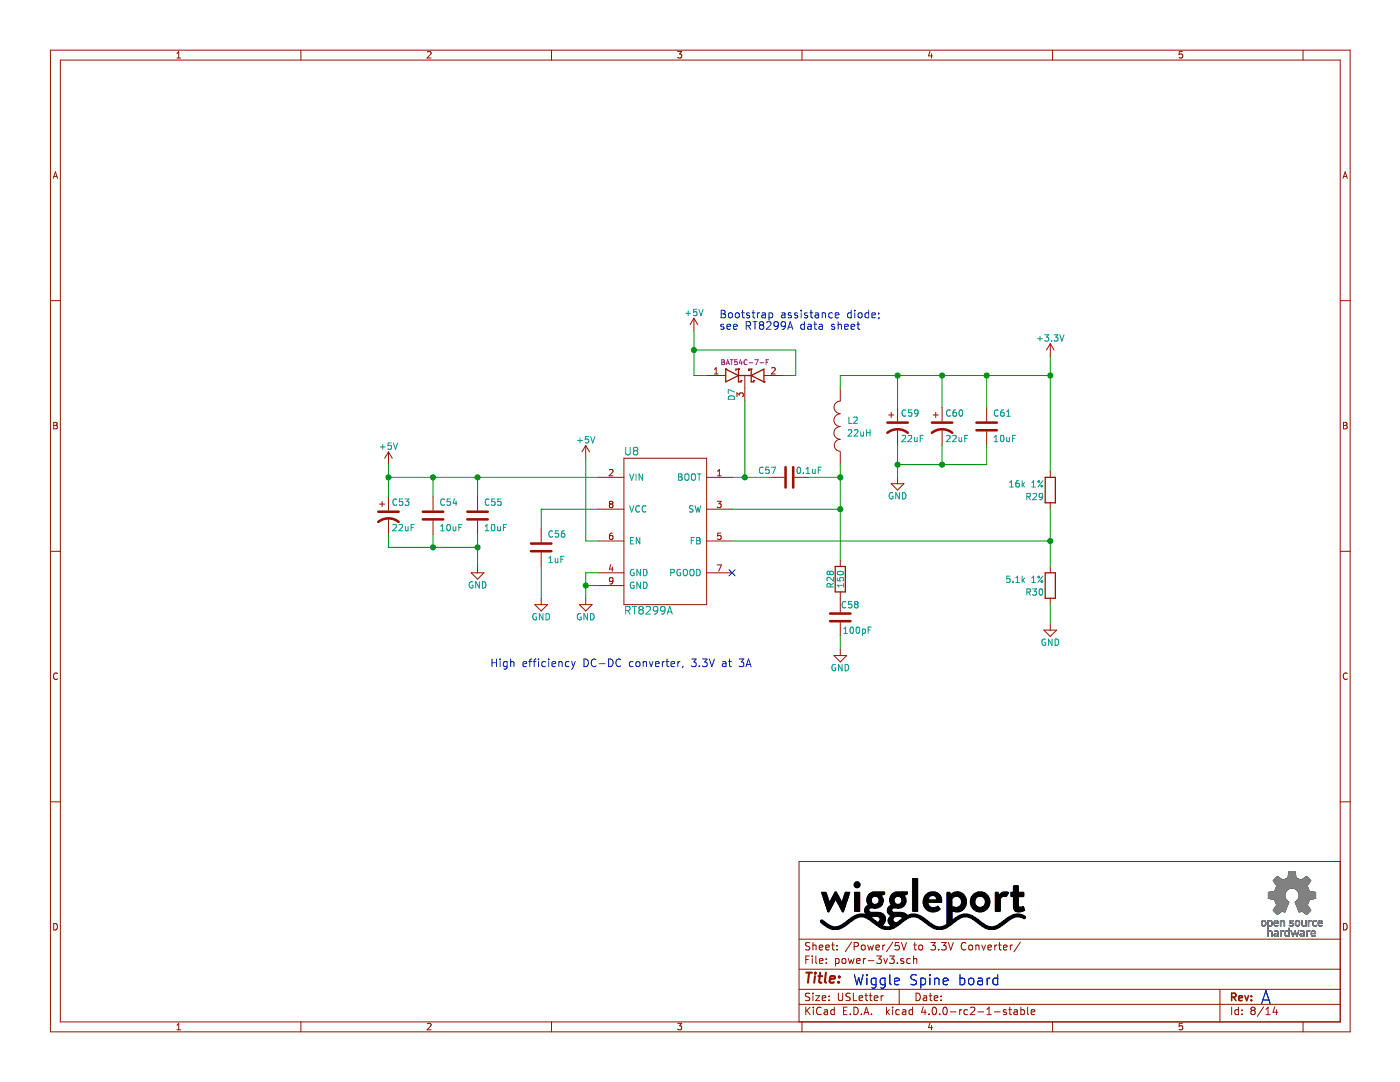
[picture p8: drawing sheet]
EESchema Schematic File Version 2
LIBS:power
LIBS:device
LIBS:transistors
LIBS:conn
LIBS:linear
LIBS:regul
LIBS:74xx
LIBS:cmos4000
LIBS:adc-dac
LIBS:memory
LIBS:xilinx
LIBS:microcontrollers
LIBS:dsp
LIBS:microchip
LIBS:analog_switches
LIBS:motorola
LIBS:texas
LIBS:intel
LIBS:audio
LIBS:interface
LIBS:digital-audio
LIBS:philips
LIBS:display
LIBS:cypress
LIBS:siliconi
LIBS:opto
LIBS:atmel
LIBS:contrib
LIBS:valves
LIBS:ftdi
LIBS:Lattice
LIBS:silabs
LIBS:Cypress_cy8c5xlp
LIBS:Cypress_PSoC
LIBS:Lattice_iCE_FPGA
LIBS:xess
LIBS:xilinx6s
LIBS:xilinx6v
LIBS:xilinx7
LIBS:wiggle-spine-cache
EELAYER 25 0
EELAYER END
$Descr USLetter 11000 8500
encoding utf-8
Sheet 8 14
Title ""
Date ""
Rev ""
Comp ""
Comment1 ""
Comment2 ""
Comment3 ""
Comment4 ""
$EndDescr
$Comp
L C C56
U 1 1
P 4250 4300
F 0 "C56" H 4300 4400 50  0000 L CNN
F 1 "1uF " H 4300 4200 50  0000 L CNN
F 2 "Capacitors_SMD:C_0805" H 4288 4150 30  0001 C CNN
F 3 "http://www.murata.com/~/media/webrenewal/support/library/catalog/products/capacitor/mlcc/c02e.ashx" H 4250 4300 60  0001 C CNN
F 4 "GRM219R61H105KA73D" H 4300 4100 39  0001 L BNN "Mfg1Id"
F 5 "Murata" H 4250 4300 60  0001 C CNN "Mfg1"
F 6 "Digikey" H 4250 4300 60  0001 C CNN "Vend1"
F 7 "490-10743-2-ND" H 4250 4300 60  0001 C CNN "Vend1Id"
F 8 "0.03980" H 4250 4300 60  0001 C CNN "RefPrice1k"
	1    4250 4300
	1    0    0    -1  
$EndComp
$Comp
L RT8299A U8
U 1 1
P 5150 3550
F 0 "U8" H 4900 3550 60  0000 L CNN
F 1 "RT8299A" H 4900 2300 60  0000 L CNN
F 2 "Housings_SOIC:SOIC-8-1EP_3.9x4.9mm_Pitch1.27mm" H 5150 3550 60  0001 C CNN
F 3 "http://www.richtek.com/assets/product_file/RT8299A/DS8299A-03.pdf" H 5150 3550 60  0001 C CNN
F 4 "Digikey" H 5150 3550 60  0001 C CNN "Vend1"
F 5 "1028-1295-1-ND" H 5150 3550 60  0001 C CNN "Vend1Id"
F 6 "Richtek" H 5150 3550 60  0001 C CNN "Mfg1"
F 7 "RT8299AZSP" H 5150 3550 60  0001 C CNN "Mfg1Id"
F 8 "0.37752" H 5150 3550 60  0001 C CNN "RefPrice1k"
	1    5150 3550
	1    0    0    -1  
$EndComp
$Comp
L C C57
U 1 1
P 6200 3750
F 0 "C57" V 6150 3650 50  0000 R CNN
F 1 "0.1uF" V 6150 3800 50  0000 L CNN
F 2 "Capacitors_SMD:C_0805" H 6238 3600 30  0001 C CNN
F 3 "http://psearch.murata.com/capacitor/product/GRM21BR71H104MA01%23.pdf" H 6200 3750 60  0001 C CNN
F 4 "0.01880" V 6200 3750 60  0001 C CNN "RefPrice1k"
F 5 "490-9672-2-ND" V 6200 3750 60  0001 C CNN "Vend1Id"
F 6 "Digikey" V 6200 3750 60  0001 C CNN "Vend1"
F 7 "Murata" V 6200 3750 60  0001 C CNN "Mfg1"
F 8 "GRM21BR71H104MA01L" V 6200 3750 60  0001 C CNN "Mfg1Id"
	1    6200 3750
	0    1    1    0   
$EndComp
$Comp
L INDUCTOR L2
U 1 1
P 6600 3350
F 0 "L2" H 6500 3300 50  0000 C CNN
F 1 "22uH" H 6450 3400 50  0000 C CNN
F 2 "Inductors_NEOSID:Neosid_Inductor_SM-NE127" H 6600 3350 60  0001 C CNN
F 3 "http://www.bourns.com/docs/Product-Datasheets/SRR1280.pdf" H 6600 3350 60  0001 C CNN
F 4 "SRR1280-220MTR-ND" V 6600 3350 60  0001 C CNN "Vend1Id"
F 5 "Bourns" V 6600 3350 60  0001 C CNN "Mfg1"
F 6 "SRR1280-220M" V 6600 3350 60  0001 C CNN "Mfg1Id"
F 7 "Digikey" V 6600 3350 60  0001 C CNN "Vend1"
F 8 "0.42160" V 6600 3350 60  0001 C CNN "RefPrice1k"
	1    6600 3350
	-1   0    0    1   
$EndComp
$Comp
L R R28
U 1 1
P 6600 4550
F 0 "R28" V 6680 4550 50  0000 C CNN
F 1 "150" V 6600 4550 50  0000 C CNN
F 2 "Resistors_SMD:R_0805" V 6530 4550 30  0001 C CNN
F 3 "https://www.seielect.com/Catalog/SEI-RMCF_RMCP.pdf" H 6600 4550 30  0001 C CNN
F 4 "0.0032" V 6600 4550 60  0001 C CNN "RefPrice1k"
F 5 "RMCF0805JT150RCT-ND" V 6600 4550 60  0001 C CNN "Vend1Id"
F 6 "Digikey" V 6600 4550 60  0001 C CNN "Vend1"
F 7 "Stackpole" V 6600 4550 60  0001 C CNN "Mfg1"
F 8 "RMCF0805JT150R" V 6600 4550 60  0001 C CNN "Mfg1Id"
	1    6600 4550
	-1   0    0    1   
$EndComp
$Comp
L C C58
U 1 1
P 6600 4850
F 0 "C58" H 6450 4750 50  0000 L CNN
F 1 "100pF" H 6350 4950 50  0000 L CNN
F 2 "Capacitors_SMD:C_0805" H 6638 4700 30  0001 C CNN
F 3 "http://psearch.murata.com/capacitor/product/GRM21BR71H104MA01%23.pdf" H 6600 4850 60  0001 C CNN
F 4 "0.02130" V 6600 4850 60  0001 C CNN "RefPrice1k"
F 5 "490-1615-1-ND" V 6600 4850 60  0001 C CNN "Vend1Id"
F 6 "Digikey" V 6600 4850 60  0001 C CNN "Vend1"
F 7 "Murata" V 6600 4850 60  0001 C CNN "Mfg1"
F 8 "GRM2165C1H101JA01D" V 6600 4850 60  0001 C CNN "Mfg1Id"
	1    6600 4850
	-1   0    0    1   
$EndComp
Wire Wire Line
	5750 3750 6050 3750
Wire Wire Line
	4700 4500 4600 4500
Wire Wire Line
	4600 4500 4600 4700
Wire Wire Line
	4600 4600 4700 4600
Connection ~ 4600 4600
Wire Wire Line
	4250 4450 4250 4700
Wire Wire Line
	4250 4000 4700 4000
Wire Wire Line
	4250 4000 4250 4150
Wire Wire Line
	4600 4250 4700 4250
Wire Wire Line
	6350 3750 6600 3750
Wire Wire Line
	6600 3650 6600 4400
$Comp
L R R30
U 1 1
P 8250 4600
F 0 "R30" H 8300 4650 50  0000 L CNN
F 1 "5.1k 1%" H 8300 4550 50  0000 L CNN
F 2 "Resistors_SMD:R_0805" V 8180 4600 30  0001 C CNN
F 3 "https://www.seielect.com/Catalog/SEI-RMCF_RMCP.pdf" H 8250 4600 30  0001 C CNN
F 4 "Digikey" V 8250 4600 60  0001 C CNN "Vend1"
F 5 "Stackpole" V 8250 4600 60  0001 C CNN "Mfg1"
F 6 "RMCF0805FT5K10" V 8250 4600 60  0001 C CNN "Mfg1Id"
F 7 "RMCF0805FT5K10CT-ND" V 8250 4600 60  0001 C CNN "Vend1Id"
F 8 "0.00448" V 8250 4600 60  0001 C CNN "RefPrice1k"
	1    8250 4600
	-1   0    0    1   
$EndComp
$Comp
L R R29
U 1 1
P 8250 3850
F 0 "R29" H 8300 3900 50  0000 L CNN
F 1 "16k 1%" H 8300 3800 50  0000 L CNN
F 2 "Resistors_SMD:R_0805" V 8180 3850 30  0001 C CNN
F 3 "https://www.seielect.com/Catalog/SEI-RMCF_RMCP.pdf" H 8250 3850 30  0001 C CNN
F 4 "Digikey" V 8250 3850 60  0001 C CNN "Vend1"
F 5 "Stackpole" V 8250 3850 60  0001 C CNN "Mfg1"
F 6 "RMCF0805FT16K0" V 8250 3850 60  0001 C CNN "Mfg1Id"
F 7 "RMCF0805FT16K0CT-ND" V 8250 3850 60  0001 C CNN "Vend1Id"
F 8 "0.00448" V 8250 3850 60  0001 C CNN "RefPrice1k"
	1    8250 3850
	-1   0    0    1   
$EndComp
Connection ~ 6600 3750
Wire Wire Line
	5750 4000 6600 4000
Connection ~ 6600 4000
Wire Wire Line
	5750 4250 8250 4250
Wire Wire Line
	8250 4000 8250 4450
Connection ~ 8250 4250
Wire Wire Line
	6600 3050 6600 2950
Wire Wire Line
	8250 2800 8250 3700
Connection ~ 8250 2950
$Comp
L GND #PWR0132
U 1 1
P 6600 5100
F 0 "#PWR0132" H 6600 4850 50  0001 C CNN
F 1 "GND" H 6600 4950 50  0000 C CNN
F 2 "" H 6600 5100 60  0000 C CNN
F 3 "" H 6600 5100 60  0000 C CNN
	1    6600 5100
	1    0    0    -1  
$EndComp
NoConn ~ 5750 4500
$Comp
L +5V #PWR0133
U 1 1
P 3050 3650
F 0 "#PWR0133" H 3050 3500 50  0001 C CNN
F 1 "+5V" H 3050 3790 50  0000 C CNN
F 2 "" H 3050 3650 60  0000 C CNN
F 3 "" H 3050 3650 60  0000 C CNN
	1    3050 3650
	1    0    0    -1  
$EndComp
$Comp
L +3.3V #PWR0134
U 1 1
P 8250 2800
F 0 "#PWR0134" H 8250 2650 50  0001 C CNN
F 1 "+3.3V" H 8250 2940 50  0000 C CNN
F 2 "" H 8250 2800 60  0000 C CNN
F 3 "" H 8250 2800 60  0000 C CNN
	1    8250 2800
	1    0    0    -1  
$EndComp
Wire Wire Line
	6600 2950 8250 2950
$Comp
L D_Schottky_x2_KCom_AAK D7
U 1 1
P 5850 2950
F 0 "D7" V 5750 2800 50  0000 C CNN
F 1 "BAT54 2x common cathode" H 5850 3050 50  0001 C CNN
F 2 "TO_SOT_Packages_SMD:SOT-23" H 5850 2950 60  0001 C CNN
F 3 "http://www.diodes.com/_files/datasheets/ds11005.pdf" H 5850 2950 60  0001 C CNN
F 4 "Diodes Inc" H 5850 3100 39  0001 C CNN "Mfg1"
F 5 "BAT54C-7-F" H 5850 3050 39  0000 C CNN "Mfg1Id"
F 6 "BAT54C-FDICT-ND" V 5850 2950 60  0001 C CNN "Vend1Id"
F 7 ".03955" V 5850 2950 60  0001 C CNN "RefPrice1k"
F 8 "Digikey" V 5850 2950 60  0001 C CNN "Vend1"
	1    5850 2950
	1    0    0    -1  
$EndComp
Wire Wire Line
	5850 3150 5850 3750
Connection ~ 5850 3750
Wire Wire Line
	6150 2950 6250 2950
Wire Wire Line
	6250 2950 6250 2750
Wire Wire Line
	6250 2750 5450 2750
Text Notes 5650 2600 0    60   ~ 0
Bootstrap assistance diode;\nsee RT8299A data sheet
Text Notes 6700 7750 0    79   ~ 0
Wiggle Spine board
Text Notes 9900 7900 0    102  ~ 0
A
Text Notes 3850 5250 0    60   ~ 0
High efficiency DC-DC converter, 3.3V at 3A
Text Notes 6700 7750 0    79   ~ 0
Wiggle Spine board
Text Notes 9900 7900 0    102  ~ 0
A
Connection ~ 3750 3750
Wire Wire Line
	3750 3750 3750 3900
Wire Wire Line
	3050 3750 4700 3750
$Comp
L CP1 C53
U 1 1
P 3050 4050
F 0 "C53" H 3075 4150 50  0000 L CNN
F 1 "22uF" H 3075 3950 50  0000 L CNN
F 2 "Capacitors_SMD:c_elec_6.3x7.7" H 3050 4050 60  0001 C CNN
F 3 "http://nichicon-us.com/english/products/pdfs/e-cd.pdf" H 3050 4050 60  0001 C CNN
F 4 "Digikey" H 3050 4050 60  0001 C CNN "Vend1"
F 5 "493-6180-2-ND" H 3050 4050 60  0001 C CNN "Vend1Id"
F 6 "Nichicon" H 3050 4050 60  0001 C CNN "Mfg1"
F 7 "UCD1H220MCL1GS" H 3050 4050 60  0001 C CNN "Mfg1Id"
F 8 "0.10868" H 3050 4050 60  0001 C CNN "RefPrice1k"
	1    3050 4050
	1    0    0    -1  
$EndComp
$Comp
L C C55
U 1 1
P 3750 4050
F 0 "C55" H 3800 4150 50  0000 L CNN
F 1 "10uF " H 3800 3950 50  0000 L CNN
F 2 "Capacitors_SMD:C_1206" H 3788 3900 30  0001 C CNN
F 3 "http://www.murata.com/~/media/webrenewal/support/library/catalog/products/capacitor/mlcc/c02e.ashx" H 3750 4050 60  0001 C CNN
F 4 "GRM31CR61H106MA12L" H 3800 3850 39  0001 L BNN "Mfg1Id"
F 5 "Murata" H 3750 4050 60  0001 C CNN "Mfg1"
F 6 "Digikey" H 3750 4050 60  0001 C CNN "Vend1"
F 7 "490-10756-2-ND" H 3750 4050 60  0001 C CNN "Vend1Id"
F 8 "0.07429" H 3750 4050 60  0001 C CNN "RefPrice1k"
	1    3750 4050
	1    0    0    -1  
$EndComp
$Comp
L GND #PWR0135
U 1 1
P 3750 4450
F 0 "#PWR0135" H 3750 4200 50  0001 C CNN
F 1 "GND" H 3750 4300 50  0000 C CNN
F 2 "" H 3750 4450 60  0000 C CNN
F 3 "" H 3750 4450 60  0000 C CNN
	1    3750 4450
	1    0    0    -1  
$EndComp
Wire Wire Line
	3750 4200 3750 4450
$Comp
L C C54
U 1 1
P 3400 4050
F 0 "C54" H 3450 4150 50  0000 L CNN
F 1 "10uF " H 3450 3950 50  0000 L CNN
F 2 "Capacitors_SMD:C_1206" H 3438 3900 30  0001 C CNN
F 3 "http://www.murata.com/~/media/webrenewal/support/library/catalog/products/capacitor/mlcc/c02e.ashx" H 3400 4050 60  0001 C CNN
F 4 "GRM31CR61H106MA12L" H 3450 3850 39  0001 L BNN "Mfg1Id"
F 5 "Murata" H 3400 4050 60  0001 C CNN "Mfg1"
F 6 "Digikey" H 3400 4050 60  0001 C CNN "Vend1"
F 7 "490-10756-2-ND" H 3400 4050 60  0001 C CNN "Vend1Id"
F 8 "0.07429" H 3400 4050 60  0001 C CNN "RefPrice1k"
	1    3400 4050
	1    0    0    -1  
$EndComp
Wire Wire Line
	3050 4300 3750 4300
Wire Wire Line
	3400 4300 3400 4200
Connection ~ 3750 4300
Wire Wire Line
	3050 4300 3050 4200
Connection ~ 3400 4300
Wire Wire Line
	3400 3750 3400 3900
Wire Wire Line
	3050 3650 3050 3900
Connection ~ 3400 3750
Connection ~ 3050 3750
$Comp
L +5V #PWR0136
U 1 1
P 5450 2600
F 0 "#PWR0136" H 5450 2450 50  0001 C CNN
F 1 "+5V" H 5450 2740 50  0000 C CNN
F 2 "" H 5450 2600 60  0000 C CNN
F 3 "" H 5450 2600 60  0000 C CNN
	1    5450 2600
	1    0    0    -1  
$EndComp
Wire Wire Line
	5450 2600 5450 2950
Wire Wire Line
	5450 2950 5550 2950
Connection ~ 5450 2750
$Comp
L +5V #PWR0137
U 1 1
P 4600 3600
F 0 "#PWR0137" H 4600 3450 50  0001 C CNN
F 1 "+5V" H 4600 3740 50  0000 C CNN
F 2 "" H 4600 3600 60  0000 C CNN
F 3 "" H 4600 3600 60  0000 C CNN
	1    4600 3600
	1    0    0    -1  
$EndComp
Wire Wire Line
	4600 3600 4600 4250
Wire Wire Line
	6600 5000 6600 5100
$Comp
L GND #PWR0138
U 1 1
P 8250 4900
F 0 "#PWR0138" H 8250 4650 50  0001 C CNN
F 1 "GND" H 8250 4750 50  0000 C CNN
F 2 "" H 8250 4900 60  0000 C CNN
F 3 "" H 8250 4900 60  0000 C CNN
	1    8250 4900
	1    0    0    -1  
$EndComp
Wire Wire Line
	8250 4750 8250 4900
$Comp
L CP1 C59
U 1 1
P 7050 3350
F 0 "C59" H 7075 3450 50  0000 L CNN
F 1 "22uF" H 7075 3250 50  0000 L CNN
F 2 "Capacitors_SMD:c_elec_6.3x7.7" H 7050 3350 60  0001 C CNN
F 3 "http://nichicon-us.com/english/products/pdfs/e-cd.pdf" H 7050 3350 60  0001 C CNN
F 4 "Digikey" H 7050 3350 60  0001 C CNN "Vend1"
F 5 "493-6180-2-ND" H 7050 3350 60  0001 C CNN "Vend1Id"
F 6 "Nichicon" H 7050 3350 60  0001 C CNN "Mfg1"
F 7 "UCD1H220MCL1GS" H 7050 3350 60  0001 C CNN "Mfg1Id"
F 8 "0.10868" H 7050 3350 60  0001 C CNN "RefPrice1k"
	1    7050 3350
	1    0    0    -1  
$EndComp
$Comp
L CP1 C60
U 1 1
P 7400 3350
F 0 "C60" H 7425 3450 50  0000 L CNN
F 1 "22uF" H 7425 3250 50  0000 L CNN
F 2 "Capacitors_SMD:c_elec_6.3x7.7" H 7400 3350 60  0001 C CNN
F 3 "http://nichicon-us.com/english/products/pdfs/e-cd.pdf" H 7400 3350 60  0001 C CNN
F 4 "Digikey" H 7400 3350 60  0001 C CNN "Vend1"
F 5 "493-6180-2-ND" H 7400 3350 60  0001 C CNN "Vend1Id"
F 6 "Nichicon" H 7400 3350 60  0001 C CNN "Mfg1"
F 7 "UCD1H220MCL1GS" H 7400 3350 60  0001 C CNN "Mfg1Id"
F 8 "0.10868" H 7400 3350 60  0001 C CNN "RefPrice1k"
	1    7400 3350
	1    0    0    -1  
$EndComp
$Comp
L C C61
U 1 1
P 7750 3350
F 0 "C61" H 7800 3450 50  0000 L CNN
F 1 "10uF " H 7800 3250 50  0000 L CNN
F 2 "Capacitors_SMD:C_1206" H 7788 3200 30  0001 C CNN
F 3 "http://www.murata.com/~/media/webrenewal/support/library/catalog/products/capacitor/mlcc/c02e.ashx" H 7750 3350 60  0001 C CNN
F 4 "GRM31CR61H106MA12L" H 7800 3150 39  0001 L BNN "Mfg1Id"
F 5 "Murata" H 7750 3350 60  0001 C CNN "Mfg1"
F 6 "Digikey" H 7750 3350 60  0001 C CNN "Vend1"
F 7 "490-10756-2-ND" H 7750 3350 60  0001 C CNN "Vend1Id"
F 8 "0.07429" H 7750 3350 60  0001 C CNN "RefPrice1k"
	1    7750 3350
	1    0    0    -1  
$EndComp
Wire Wire Line
	7050 3200 7050 2950
Connection ~ 7050 2950
Wire Wire Line
	7400 3200 7400 2950
Connection ~ 7400 2950
Wire Wire Line
	7750 3200 7750 2950
Connection ~ 7750 2950
$Comp
L GND #PWR0139
U 1 1
P 7050 3750
F 0 "#PWR0139" H 7050 3500 50  0001 C CNN
F 1 "GND" H 7050 3600 50  0000 C CNN
F 2 "" H 7050 3750 60  0000 C CNN
F 3 "" H 7050 3750 60  0000 C CNN
	1    7050 3750
	1    0    0    -1  
$EndComp
Wire Wire Line
	7050 3500 7050 3750
Wire Wire Line
	7400 3500 7400 3650
Wire Wire Line
	7050 3650 7750 3650
Connection ~ 7050 3650
Wire Wire Line
	7750 3650 7750 3500
Connection ~ 7400 3650
$Comp
L GND #PWR0140
U 1 1
P 4600 4700
F 0 "#PWR0140" H 4600 4450 50  0001 C CNN
F 1 "GND" H 4600 4550 50  0000 C CNN
F 2 "" H 4600 4700 60  0000 C CNN
F 3 "" H 4600 4700 60  0000 C CNN
	1    4600 4700
	1    0    0    -1  
$EndComp
$Comp
L GND #PWR0141
U 1 1
P 4250 4700
F 0 "#PWR0141" H 4250 4450 50  0001 C CNN
F 1 "GND" H 4250 4550 50  0000 C CNN
F 2 "" H 4250 4700 60  0000 C CNN
F 3 "" H 4250 4700 60  0000 C CNN
	1    4250 4700
	1    0    0    -1  
$EndComp
$EndSCHEMATC
